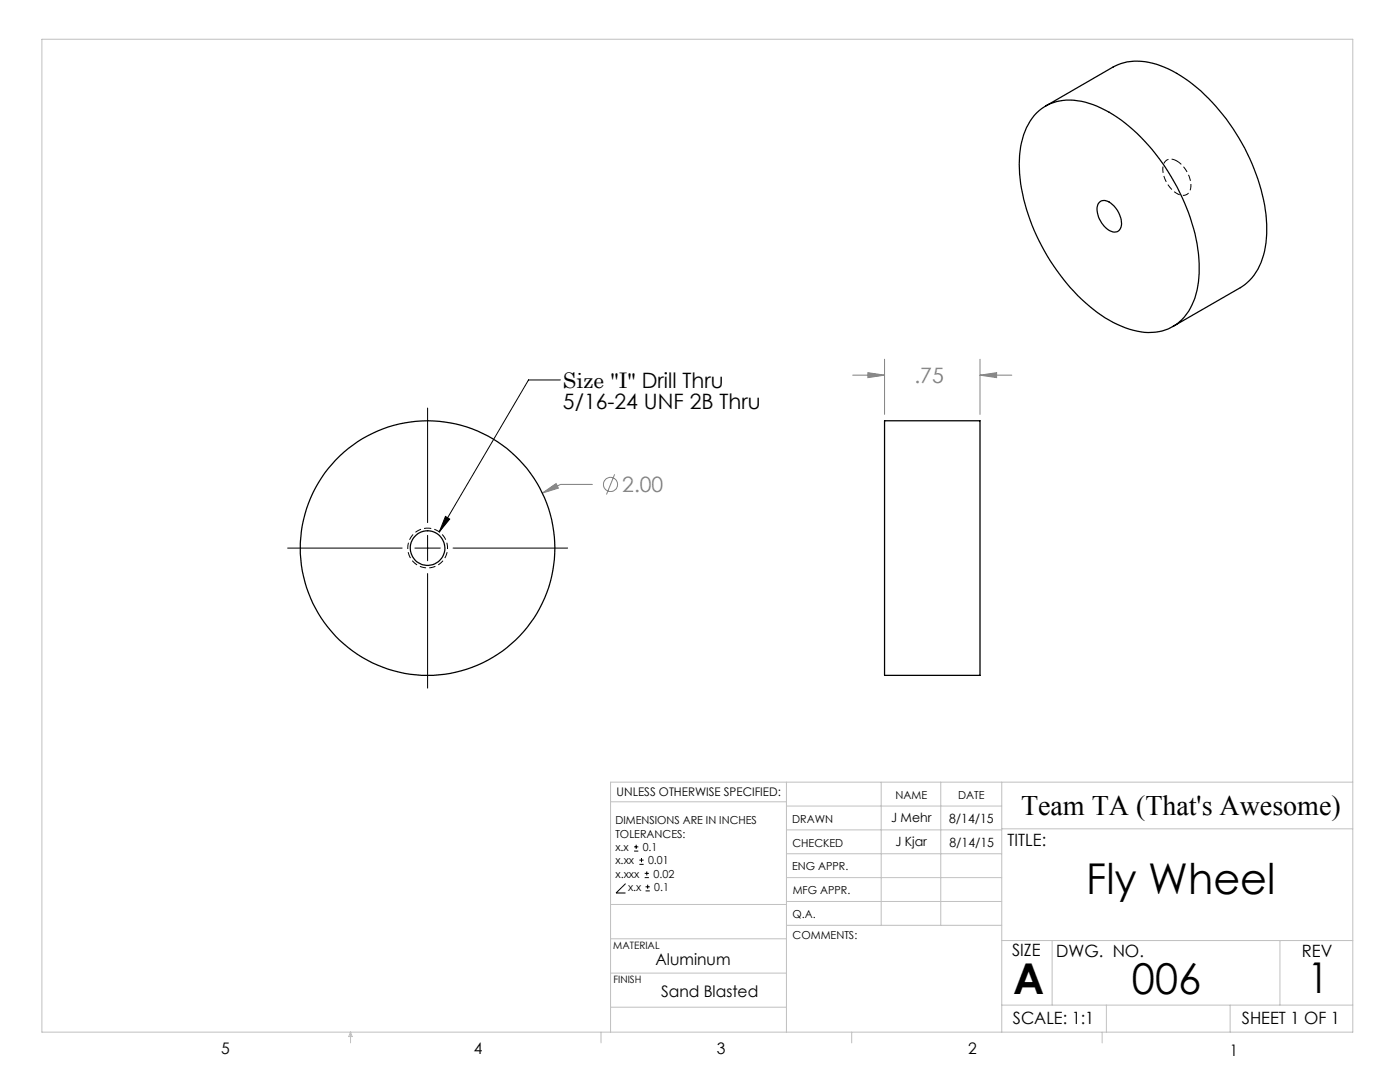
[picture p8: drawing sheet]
<svg xmlns="http://www.w3.org/2000/svg" width="279mm" height="216mm" viewBox="0 0 279 216" stroke-linecap="round" stroke-linejoin="round" font-family="sans-serif">
<g fill="none" stroke="#808080" stroke-width=".2">
<path d="M170.2 74.9h6.3M173.2 74.4l3.3 .5-3.3 .5zM176.5 71.7v11M195.6 74.9l3.3-.5v1zM195.6 71.7v11M195.6 74.9h6.3M108.2 98.4l2.8-1.9 .4 .9zM118.2 96.7h-6.3l-3.7 1.7M122.7 94.7l-1.7 4"/>
<circle cx="121.8" cy="96.7" r="1.41"/>
</g>
<g fill="none" stroke="#000" stroke-width=".2">
<path d="M111.8 75.8h-6.3l-17.8 30.4M85.3 81.4v22.9M57.4 109.4h22.9M82.8 109.4h5.1M85.3 106.8v5.1M85.3 114.4v22.9M88.9 103l.8 .6-2 2.6zM90.4 109.4h22.9M124.8 176.3l-1.9 1.9h1.9M126.5 169.8h.9M126.5 169h.9M127 168.6v.8"/>
<path d="M127.6 172.5h.8M127.6 171.6h.8M128 171.2v.8M128.7 175.1h.8M128.7 174.3h.8M128.8 177.8h.9M128.8 177h.9M129.1 173.9v.8M129.3 176.5v.8"/>
</g>
<path d="M85.3 105.4a4 4 0 0 0-3.4 5.9 4 4 0 0 0 6.8 .2 4 4 0 0 0-3.1-6.1h-.3" fill="none" stroke="#000" stroke-width=".2" stroke-dasharray="1.3 .6" stroke-dashoffset=".6" stroke-linecap="butt"/>
<path d="M234.9 32.1a1.75 1.75 0 0 0-2.1-.1 1.75 1.75 0 0 0-.7 2 5.7 5.7 0 0 0 3.7 5 1.72 1.72 0 0 0 1.9-2.3 6.3 6.3 0 0 0-2.8-4.6" fill="none" stroke="#000" stroke-width=".2" stroke-dasharray="1.3 .6" stroke-dashoffset=".2" stroke-linecap="butt"/>
<g fill="none" stroke="#c0c0c0" stroke-width=".2">
<path d="M8.4 7.8h261.6v198.2h-261.6zM121.8 160h35.2M157 156.1v49.9M175.9 156.1v28.5M187.7 156.1v28.5M199.9 156.1v49.9M270 156.1h-148.2v49.9M157 170.4h42.9M157 165.6h42.9M157 160.8h42.9M157 175.1h42.9M157 179.9h42.9"/>
<path d="M199.9 165.4h70.1M121.8 194.2h35.2M121.8 187.3h35.2M121.8 180.5h35.2M157 184.6h42.9M199.9 187.7h70.1M210 187.7v12.9M255.4 187.7v12.9M70 206v2.1M70 206l.3 .8h-.7zM119.9 206v2.1M121.8 201h35.2"/>
<path d="M170 206v2.1M199.9 200.6h70.1M220 206v2.1M220.8 200.6v5.4M245.5 200.6v5.4"/>
</g>
<path d="M108.2 98.4l3.2-1-.4-.9zM195.6 74.9l3.3-.5v1zM173.2 74.4l3.3 .5-3.3 .5z" fill="#808080"/>
<path d="M88.9 103l.8 .6-2 2.6z" fill="#000"/>
<g fill="none" stroke="#000" stroke-width=".25">
<path d="M206.8 22.6a10 10 0 0 1 10.6-2 29.5 29.5 0 0 1 13.9 11 38.5 38.5 0 0 1 8 21.9 13.6 13.6 0 0 1-3.9 10.7 10 10 0 0 1-10 1.5 29.7 29.7 0 0 1-13.9-10.9 38.9 38.9 0 0 1-8.1-22 14.3 14.3 0 0 1 3.4-10.2zM208.7 21.2l13.4-7.8a12 12 0 0 1 11.2 .4 36.3 36.3 0 0 1 15.1 15.7 34.9 34.9 0 0 1 4.3 18.1 12.3 12.3 0 0 1-4.9 9.6l-13.7 8M219.4 40.4a1.77 1.77 0 0 1 2.6 .4 4.8 4.8 0 0 1 1.6 4.7 1.52 1.52 0 0 1-2.4 .4 4.8 4.8 0 0 1-2-5.3zM176.5 84h19.1v50.8h-19.1z"/>
<circle cx="85.3" cy="109.4" r="25.4"/>
<circle cx="85.3" cy="109.4" r="3.5"/>
</g>
<g font-size="8.5">
<text x="216.8" y="178.3">Fly Wheel</text>
<text x="202.2" y="198.3">A</text>
<text x="225.9" y="198.3">006</text>
<text x="260.9" y="198.1">1</text>
</g>
<text font-size="5.6" x="203.8" y="162.6">Team TA (That's Awesome)</text>
<text font-size="4.3" x="112.4" y="77.4">Size &quot;I&quot; Drill Thru</text>
<g font-size="4.2" fill="#808080">
<text x="182.5" y="76.4">.75</text>
<text x="124.2" y="98.2">2.00</text>
</g>
<text font-size="4.2" x="112.4" y="81.5">5/16-24 UNF 2B Thru</text>
<g font-size="3.4">
<text x="201.1" y="168.8">TITLE:</text>
<text x="202" y="190.8">SIZE</text>
<text x="210.8" y="190.9">DWG. NO.</text>
<text x="259.8" y="191">REV</text>
<text x="202.1" y="204.4">SCALE: 1:1</text>
<text x="247.8" y="204.4">SHEET 1 OF 1</text>
</g>
<g font-size="3.2">
<text x="130.8" y="192.5">Aluminum</text>
<text x="131.9" y="198.9">Sand Blasted</text>
<text x="44.2" y="210.4">5</text>
<text x="94.6" y="210.3">4</text>
<text x="143.1" y="210.4">3</text>
<text x="193.2" y="210.3">2</text>
<text x="245.4" y="210.6">1</text>
</g>
<g font-size="2.5">
<text x="177.9" y="164.1">J Mehr</text>
<text x="189.4" y="164.2">8/14/15</text>
<text x="178.7" y="168.8">J Kjar</text>
<text x="189.5" y="169">8/14/15</text>
</g>
<text font-size="2.4" x="123.1" y="158.9">UNLESS OTHERWISE SPECIFIED:</text>
<g font-size="2.2">
<text x="178.7" y="159.4">NAME</text>
<text x="191.2" y="159.4">DATE</text>
<text x="122.8" y="164.5">DIMENSIONS ARE IN INCHES</text>
<text x="122.8" y="167.1">TOLERANCES:</text>
<text x="158.1" y="164.2">DRAWN</text>
<text x="122.8" y="169.8">x.x</text>
<text x="122.8" y="172.4">x.xx</text>
<text x="128.3" y="169.8">0.1</text>
<text x="129.3" y="172.5">0.01</text>
<text x="158.1" y="173.7">ENG APPR.</text>
<text x="158.2" y="169.1">CHECKED</text>
<text x="122.8" y="175.1">x.xxx</text>
<text x="125.3" y="177.8">x.x</text>
<text x="130.4" y="175.1">0.02</text>
<text x="130.6" y="177.8">0.1</text>
<text x="158.2" y="178.4">MFG APPR.</text>
<text x="158.2" y="183.2">Q.A.</text>
<text x="158.2" y="187.4">COMMENTS:</text>
</g>
<g font-size="2">
<text x="122.4" y="189.4">MATERIAL</text>
<text x="122.4" y="196.2">FINISH</text>
</g>
</svg>
